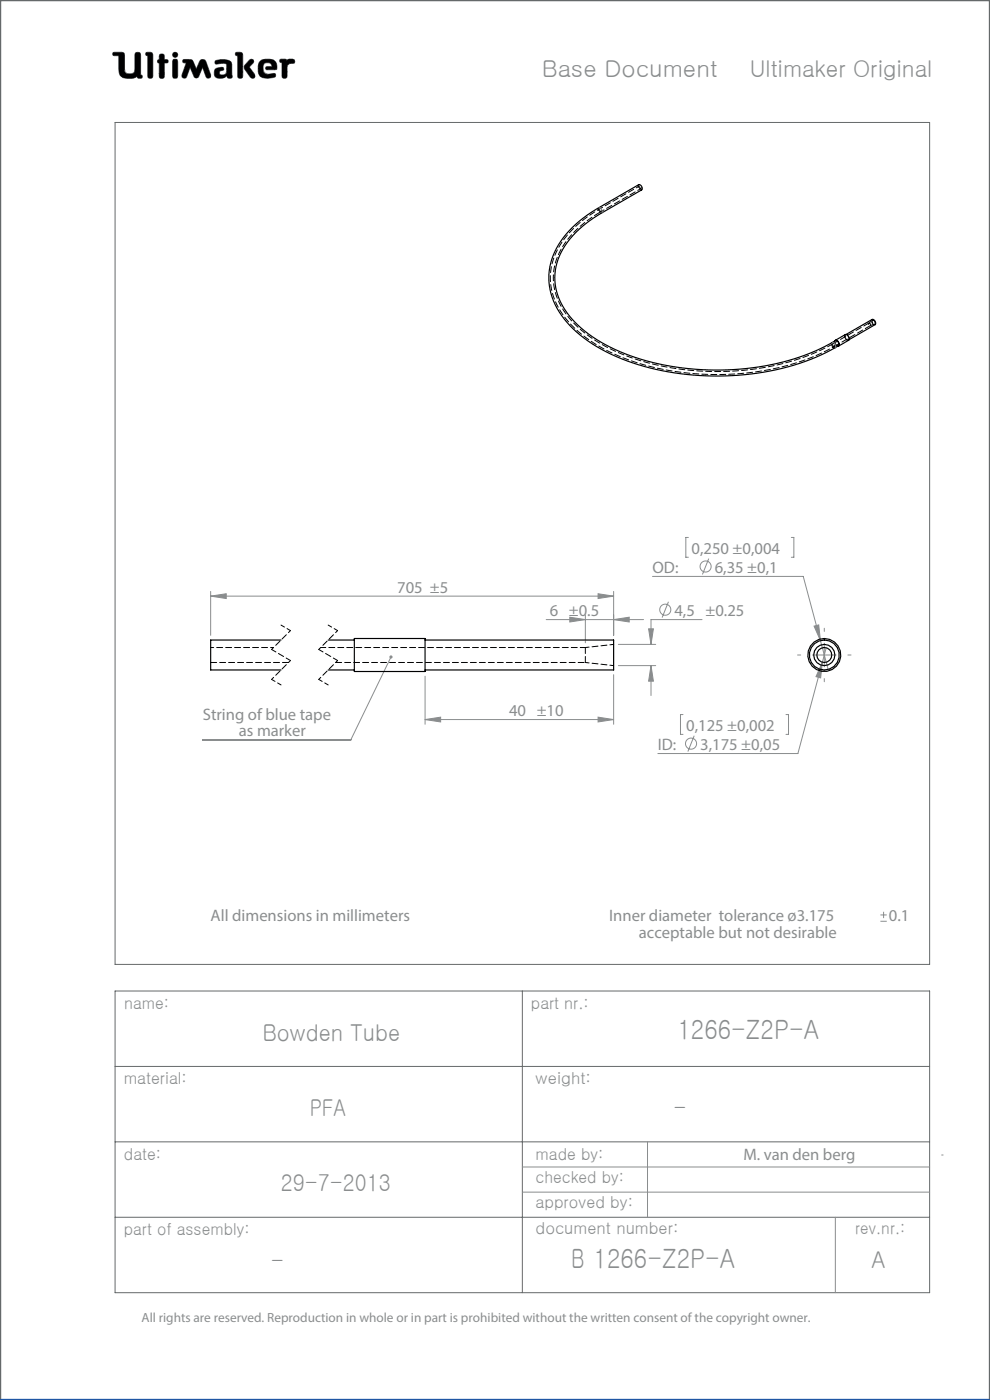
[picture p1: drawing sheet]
<svg xmlns="http://www.w3.org/2000/svg" width="210mm" height="297mm" viewBox="0 0 210 297" stroke-linecap="round" stroke-linejoin="round" font-family="sans-serif">
<g fill="none" stroke="#65696a" stroke-width=".21">
<path d="M24 11.1h1.8l.5 .2 .2 4a1.62 1.62 0 0 0 2 0l.2-4a.65 .65 0 0 1 .7-.2 .65 .65 0 0 1 .4 .6v4.2l.3 .1-.1 .6a.65 .65 0 0 1-.9-.3 4 4 0 0 1-3 .2l-.6-.5-.2-.6-.1-3.6h-1.2l-.1-.3zM29.1 16.2v.1M31 11.1l1.2 .1 .2 .4v4.8a.59 .59 0 0 1-.7 .2 .59 .59 0 0 1-.4-.5v-4.3l-.4-.1zM33.8 12.6l-.3 .1-.1 .3 .1 .3 .3 .1M33.8 13.4h.1M33.8 12.6h.1M33.8 12.6v-1a.59 .59 0 0 1 .7-.1 .59 .59 0 0 1 .4 .5v.6l.6 .1a.4 .4 0 0 1 0 .6l-.6 .1-.1 3.1a.59 .59 0 0 1-.6 .1 .59 .59 0 0 1-.4-.5v-2.7M36.8 12.6h.7l.2 .5v3l-.2 .4-.3 .1-.4-.1-.2-.4v-3zM38.9 12.7l1.3-.1 .6 .2 .8 1.9 .9-2 .6-.1 .4 .1 1.2 3.2v.5l-.4 .2-.4-.1-.9-2.2-.9 2-.5 .3-.3-.2-1-2.1-.7 1.9-.3 .4-.5-.1-.2-.1v-.5l.9-2.6-.7-.1zM42.1 16.2h.1M45.7 12.9a3.6 3.6 0 0 1 3.3 .3l.2 .5v2.1a.53 .53 0 0 1-.2 .8l-.7-.1-.2-.4a1.97 1.97 0 0 1-2.5 .2 1.34 1.34 0 0 1 .4-1.8l1.3-.2 .1 .6a.74 .74 0 0 0-.9 .7 .95 .95 0 0 0 1.4 .1l.2-.6-.1-1.5a2.7 2.7 0 0 0-2 0l-.4-.2zM50.1 11.1l1.2 .1 .2 .4-.1 4.8a.59 .59 0 0 1-.6 .2 .59 .59 0 0 1-.4-.5v-4.3l-.4-.1z"/>
<path d="M52.9 12.8l.4-.2 .4 .1 .1 .4-.9 1.1 1.1 1.5 .1 .6-.2 .3h-.4a5.9 5.9 0 0 1-1.7-2.3l.2-.5zM56.6 14.8h.1M56.6 14.8l-.3-.3 .2-.3 1.2-.1-.2-.5a1.04 1.04 0 0 0-1.7 .5l.2 1.3 .8 .4M56.6 14.8h1.7l.4-.2a1.66 1.66 0 0 0-1.5-2l-1.7 .1a2.65 2.65 0 0 0-.3 3.5 3.5 3.5 0 0 0 3.2 .1l.1-.3-.2-.4-1.5 .2M56.8 15.8h.1M59.5 12.6h1.1l.3 .2a1.21 1.21 0 0 1 1.5-.1l.1 .6-1 .2-.6 .4-.1 2.5a.59 .59 0 0 1-.6 .2 .59 .59 0 0 1-.4-.5v-2.8l-.4-.2zM24.4 26h172.8v178.6h-172.8zM24.4 210.2h172.8v64h-172.8zM110.8 210.2v64M24.4 226.2h172.8M24.4 242.2h172.8M24.4 258.2h172.8"/>
<circle cx="37.2" cy="11.6" r=".56"/>
</g>
<path d="M0 297v-297h210v297" fill="none" stroke="#65696a" stroke-width=".5"/>
<path d="M110.8 247.6h86.4M110.8 252.9h86.4M137.3 242.2v16M177.2 258.2v16M199.7 245h.4" fill="none" stroke="#8a8d8e" stroke-width=".21"/>
<path d="M0 297h210" fill="none" stroke="#1e56a6" stroke-width=".5"/>
<path d="M45.7 12.9l-.1 .4 .2 .3 1.7-.2 .6 .2-.1 1.8-.2 .4-.5 .1a.54 .54 0 0 1-.8-.5 .54 .54 0 0 1 .8-.5l.2-.1-.1-.4-.4-.1a1.31 1.31 0 0 0-1.5 .9 1.14 1.14 0 0 0 .3 1.2 1.14 1.14 0 0 0 1.2 .2l.8-.3a.23 .23 0 0 1 .3-.2 .23 .23 0 0 1 .2 .4 .58 .58 0 0 0 .8 .1 .58 .58 0 0 0 .1-.9v-2a1.32 1.32 0 0 0-1.7-1.1zM50 11.2v.5l.4 .1v4.5l.2 .3h.6l.3-.4v-4.7l-.4-.4zM53 12.7l-1.1 1.2-.1 .5 1.4 2.1 .6 .1 .3-.3v-.4l-1.2-1.7 .9-.9v-.4l-.3-.3zM55.1 13a2.66 2.66 0 0 0 .3 3.4l1.4 .2 1.3-.2 .4-.3-.2-.5-1.5 .2-.6-.2-.3-.4-.1-.9a.98 .98 0 0 1 .7-1 .98 .98 0 0 1 1.1 .5l.1 .3-1.2 .1-.1 .4 .2 .2h1.6a.49 .49 0 0 0 .5-.2 .49 .49 0 0 0 0-.6 1.57 1.57 0 0 0-2-1.4h-.9zM59.4 12.6v.5l.4 .2v3l.3 .3h.5l.3-.4v-2.3l.6-.4 .9-.1 .1-.6-.4-.3-.9 .1-.3 .2-.3-.2zM36.7 12.6l-.1 3.7 .2 .3h.6l.3-.4v-3.3l-.3-.3zM36.6 11.6a.56 .56 0 0 0 1.1 0 .56 .56 0 0 0-1.1 0zM33.9 11.6l-.1 1-.3 .2-.1 .3 .4 .3v3l.2 .2h.5l.3-.1 .1-.3v-2.8l.7-.1 .1-.4-.2-.2-.6-.1-.2-1.1zM31 11.2l-.1 .5 .4 .1 .1 4.5 .2 .3h.5l.3-.4v-4.7l-.4-.4zM38.8 12.7v.6h.7l-.9 2.7 .2 .5 .4 .1 .3-.2 .8-2.1 .9 2 .2 .2h.4l.3-.2 .9-2 .8 2.1 .5 .2 .4-.3v-.4l-1-2.8-.3-.4-.5-.1-.4 .2-.9 1.9-.9-2-.5-.1zM24 11.2l-.1 .3 .2 .3h1.1v2.7a1.73 1.73 0 0 0 2.1 2.1 2.42 2.42 0 0 0 1.8-.4l.3 .4h.6l.2-.3-.1-.3-.3-.1v-4.3l-.1-.3-.2-.2h-.6l-.3 .4v3.4a.89 .89 0 0 1-1.3 .8 .81 .81 0 0 1-.9-1.1l-.1-3.3-.5-.2z" fill-rule="evenodd" fill="#000001"/>
<g fill="none" stroke="#8a8d8e" stroke-width=".21">
<path d="M146 114h-.5v4.2h.5M150.3 118.5l-1.3 3.4M167.9 114h.5v4.2h-.5M44.7 126.5l3.3-.5v1zM44.7 125.5v9.3M44.7 126.5h85.5M82.9 139.4l-8.5 17.6h-31.4M115.9 131.4h20.6M120.9 130.9l3.3 .5-3.3 .6zM124.2 130.4v6M126.9 126l3.3 .5-3.3 .5zM130.2 131.4l3.3-.5v1.1z"/>
<path d="M130.2 125.5v9.3M131.2 136.7h7.9M137.6 133.4h1l-.5 3.3zM138.4 122.3h32l5.3 19.7M141.8 127.7l-1.4 3.3M148.9 131.4h-10.8v5.3M172.4 139h5M172.7 132.8l1-.2 .3 3.3zM174.9 136.5v5M175.3 137.4l-6.1 22.5h-29.7M90.2 152.6l3.3-.5v1.1zM90.2 143.5v10.1"/>
<path d="M90.2 152.6h40M126.9 152.1l3.3 .5-3.3 .6zM130.2 143.1v10.5M131.2 141.2h7.9M138.1 141.2l.5 3.3h-1zM138.1 141.2v6.4M144.9 151.6h-.6v4.2h.6M147.3 156.1l-1.4 3.3M166.7 151.6h.6v4.2h-.6M174.4 140.5l-.3 3.3-1-.3zM186.8 195.4h1.3M186.8 194.1h1.3"/>
<path d="M187.4 193.4v1.4"/>
<circle cx="141.1" cy="129.3" r="1.18"/>
<circle cx="149.7" cy="120.2" r="1.18"/>
<circle cx="146.6" cy="157.8" r="1.18"/>
</g>
<path d="M59.6 132.6l2 1.2M69.6 132.6l2 1.2M57.6 144.1l2 1.2M67.6 144.1l2 1.2" fill="none" stroke="#000001" stroke-width=".21" stroke-dasharray="1.3 .6" stroke-dashoffset=".4"/>
<path d="M61.6 133.8l-4 4M71.6 133.8l-4 4M61.6 140.1l-4 4M71.6 140.1l-4 4" fill="none" stroke="#000001" stroke-width=".21" stroke-dasharray="1.3 .6" stroke-dashoffset=".7"/>
<path d="M57.6 137.8l4 2.3M67.6 137.8l4 2.3" fill="none" stroke="#000001" stroke-width=".21" stroke-dasharray="1.3 .6" stroke-dashoffset=".2"/>
<path d="M169.9 139h-.7M174.9 134v-.7M179.9 139h.6M174.9 144v.6" fill="none" stroke="#8a8d8e" stroke-width=".21" stroke-dasharray="15.2 1.3 1.3 1.3"/>
<g fill="#8a8d8e">
<path d="M82.7 139.1h.4l-.2 .3 .2-.3a.34 .34 0 0 1 .1 .5 .34 .34 0 0 1-.5 0 .34 .34 0 0 1 0-.5z"/>
<path d="M44.7 126.5l3.3-.5v1zM126.9 126l3.3 .5-3.3 .5zM137.6 133.4h1l-.5 3.3zM138.1 141.2l.5 3.3h-1zM120.9 130.9l3.3 .5-3.3 .6zM130.2 131.4l3.3-.5v1.1zM90.2 152.6l3.3-.5v1.1zM126.9 152.1l3.3 .5-3.3 .6zM172.7 132.8l1.3 3.1-.3-3.3zM174.4 140.5l-1.3 3 1 .3z"/>
</g>
<g fill="none" stroke="#000001" stroke-width=".25">
<path d="M121.5 48.2l1.5-1.3 2.5-1.9 10-5.8a.73 .73 0 0 1 .6 1.1l-8.5 4.9a19.3 19.3 0 0 0-9.5 10.6 12.6 12.6 0 0 0 3.8 12.5 35.4 35.4 0 0 0 17.8 8.9 55.9 55.9 0 0 0 34.3-3.2l3.2-1.7a.73 .73 0 0 1 .6 1.1 52.6 52.6 0 0 1-30.7 6.2 45.4 45.4 0 0 1-23.2-7.9 16.6 16.6 0 0 1-7.5-12.7 15.1 15.1 0 0 1 5.1-10.8zM177.1 72.3a.63 .63 0 0 1 .7 .1 .63 .63 0 0 1 .2 .7v.2l-.3 .1M177.2 72.2l2.1-1.2a.81 .81 0 0 1 .7 1.2l-2.1 1.2M179.5 71l5.5-3.2a.73 .73 0 0 1 .6 1.1l-5.5 3.2M59.6 135.8h-14.9v6.3h14.9M69.6 135.8h5.6M75.2 135.5h15v7h-15zM90.2 135.8h40v6.3h-40M69.6 142.1h5.6"/>
<circle cx="174.9" cy="139" r="3.2"/>
<circle cx="174.9" cy="139" r="2.25"/>
<circle cx="174.9" cy="139" r="1.59"/>
<circle cx="174.9" cy="139" r="3.5"/>
</g>
<g fill="none" stroke="#000001" stroke-width=".21" stroke-dasharray="1.3 .6">
<path d="M127.3 45.2h.3M135.8 40.3h.3M176.7 72.9a52.5 52.5 0 0 1-30.5 5.6 43.2 43.2 0 0 1-22.3-8 15.1 15.1 0 0 1-6.5-11.6 15.2 15.2 0 0 1 6.5-11.6l3.6-2.4M177 73.5l7.6-4.4M177.1 73.8l-.3-.1M177.8 73.4l-.3-.1M179.5 71h-.2M179.7 72.1a.6 .6 0 0 1-.5-.5 .6 .6 0 0 1 .3-.6 .62 .62 0 0 1 .6 .5 .62 .62 0 0 1-.3 .7l-.1-.1M180 72.1h.1M184.3 68.5l-7.6 4.4M185.6 68.9l-.3-.1M124.2 137.4v3.1"/>
<path d="M44.7 140.5h16.5M71.2 140.5h53"/>
</g>
<path d="M135.6 39.5l-8.5 4.9M127.5 44.9l8.4-4.9M184.6 69.1l.9-.4M185.1 67.9l-.8 .6M185.3 68a.39 .39 0 0 1 .3 .3 .39 .39 0 0 1-.2 .4 .44 .44 0 0 1-.4-.3 .44 .44 0 0 1 .2-.5l.1 .1M130.2 136.7l-6 .7M124.2 140.5l6 .7" fill="none" stroke="#000001" stroke-width=".21" stroke-dasharray="1.3 .6" stroke-dashoffset=".5"/>
<path d="M124.2 137.4h-56.2" fill="none" stroke="#000001" stroke-width=".21" stroke-dasharray="1.3 .6" stroke-dashoffset=".2"/>
<path d="M135.5 39.2a.74 .74 0 0 0 .3 1.1M127 44.1a.74 .74 0 0 0 .3 1.1M176.8 73.7a.74 .74 0 0 1-.3-1M177.5 73.3a.74 .74 0 0 1-.3-1M185.3 68.8a.74 .74 0 0 1-.3-1M58 137.4h-13.3" fill="none" stroke="#000001" stroke-width=".21" stroke-dasharray="1.3 .6" stroke-dashoffset=".6"/>
<path d="M135.8 40h.1a.26 .26 0 0 0 .1-.4 .26 .26 0 0 0-.4 0l.2 .4M127.3 44.9h.1a.26 .26 0 0 0 .1-.4 .26 .26 0 0 0-.4 0l.2 .4M176.8 73.5l-.2-.5a.26 .26 0 0 1 .4 .1 .26 .26 0 0 1-.2 .4M184.5 68.6l.2 .4a.26 .26 0 0 1-.4-.1 .26 .26 0 0 1 .2-.3" fill="none" stroke="#000001" stroke-width=".21" stroke-dasharray="1.3 .6" stroke-dashoffset=".8"/>
<path d="M127.1 44.4a20.5 20.5 0 0 0-9.8 10.7 13.5 13.5 0 0 0 3.9 13.9 36.3 36.3 0 0 0 18.3 9.1 56.9 56.9 0 0 0 34.8-3.2l2.7-1.4M177.7 73.4a.98 .98 0 0 1-.6-1.1" fill="none" stroke="#000001" stroke-width=".21" stroke-dasharray="1.3 .6" stroke-dashoffset=".7"/>
<path d="M180 72.2a.81 .81 0 0 1-.7-1.2" fill="none" stroke="#000001" stroke-width=".21" stroke-dasharray="1.3 .6" stroke-dashoffset=".9"/>
<path d="M127 44.1a.73 .73 0 0 1 .6 1.1M176.5 72.7a.73 .73 0 0 1 .6 1.1" fill="none" stroke="#75797b" stroke-width=".21"/>
<g font-size="5.6" fill="#8a8d8e">
<text x="143.7" y="220.3">1266-Z2P-A</text>
<text x="121.1" y="269.1">B 1266-Z2P-A</text>
</g>
<g font-size="4.9" fill="#8a8d8e">
<text x="114.9" y="16.3">Base Document</text>
<text x="159" y="16.3">Ultimaker Original</text>
<text x="55.7" y="220.9">Bowden Tube</text>
<text x="65.7" y="236.7">PFA</text>
<text x="142.8" y="236.7">-</text>
<text x="59.6" y="252.7">29-7-2013</text>
<text x="57.5" y="269.3">-</text>
<text x="184.9" y="269.1">A</text>
</g>
<g font-size="3.5" fill="#8a8d8e">
<text x="146.7" y="117.5">0,250 ±0,004</text>
<text x="84.3" y="125.7">705 ±5</text>
<text x="138.4" y="121.5">OD:</text>
<text x="151.6" y="121.5">6,35 ±0,1</text>
<text x="116.6" y="130.7">6 ±0.5</text>
<text x="143.1" y="130.7">4,5 ±0.25</text>
<text x="43" y="152.7">String of blue tape</text>
<text x="108" y="151.9">40 ±10</text>
<text x="145.6" y="155">0,125 ±0,002</text>
<text x="50.7" y="156.2">as marker</text>
<text x="139.5" y="159.1">ID:</text>
<text x="148.5" y="159.1">3,175 ±0,05</text>
<text x="44.7" y="195.4">All dimensions in millimeters</text>
<text x="129.2" y="195.4">Inner diameter tolerance ø3.175</text>
<text x="188.6" y="195.4">0.1</text>
<text x="135.5" y="199">acceptable but not desirable</text>
<text x="26.3" y="214.1">name:</text>
<text x="112.6" y="214">part nr.:</text>
<text x="26.2" y="229.9">material:</text>
<text x="113.6" y="229.9">weight:</text>
<text x="26.3" y="246">date:</text>
<text x="113.6" y="246">made by:</text>
<text x="113.6" y="251.1">checked by:</text>
<text x="157.7" y="246.2">M. van den berg</text>
<text x="113.6" y="256.3">approved by:</text>
<text x="26.3" y="262">part of assembly:</text>
<text x="113.6" y="261.8">document number:</text>
<text x="181.4" y="261.9">rev.nr.:</text>
</g>
<text font-size="2.8" fill="#8a8d8e" x="30" y="280.4">All rights are reserved. Reproduction in whole or in part is prohibited without the written consent of the copyright owner.</text>
</svg>
